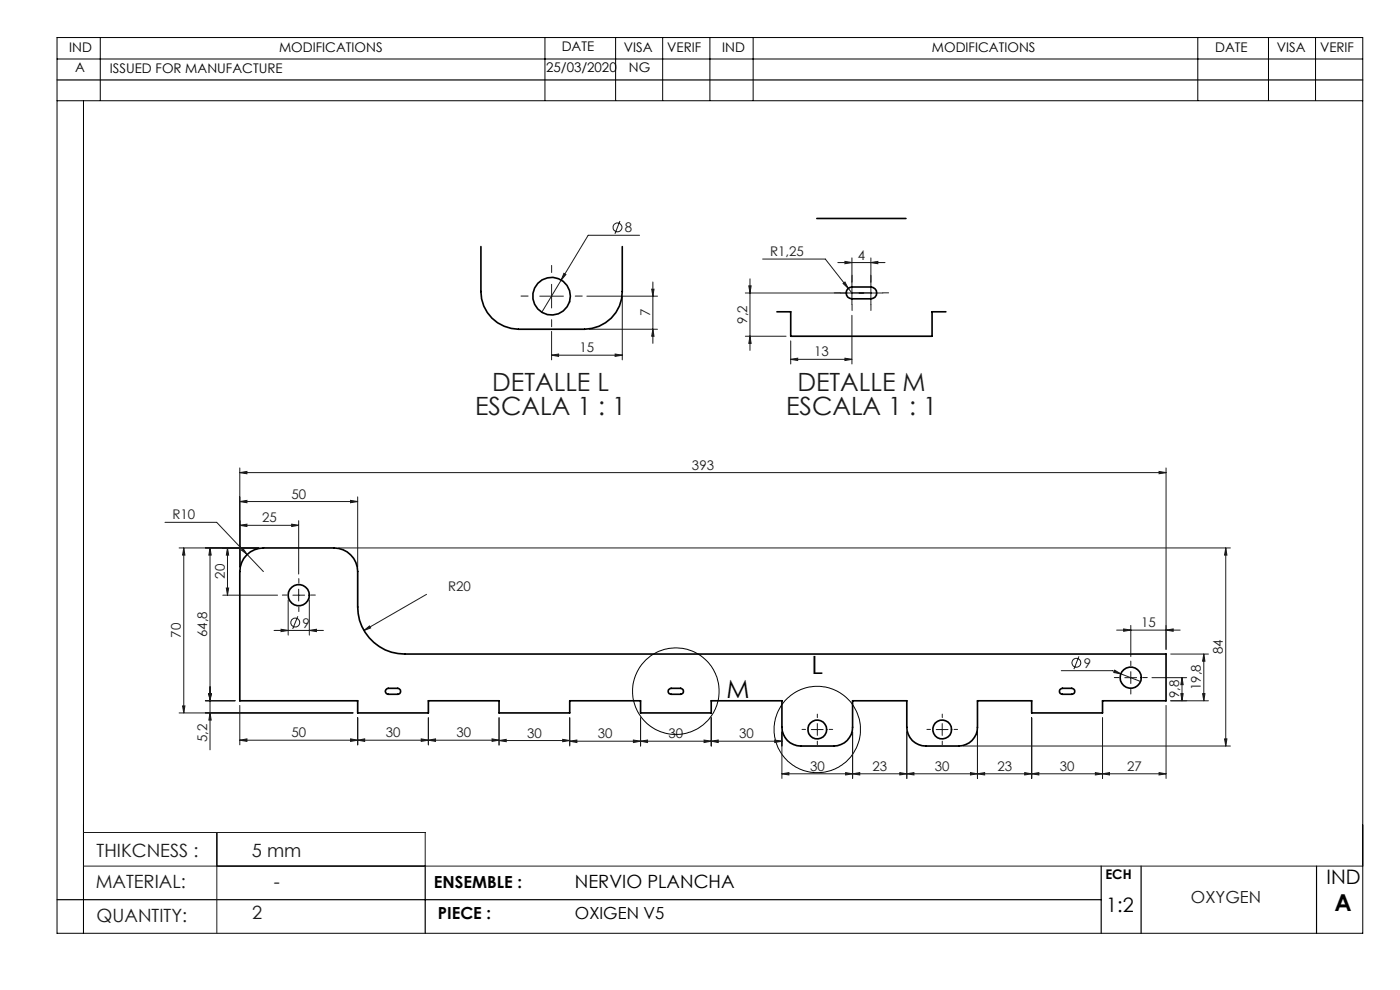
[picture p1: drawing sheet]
<svg xmlns="http://www.w3.org/2000/svg" width="297mm" height="210mm" viewBox="0 0 297 210" stroke-linecap="round" stroke-linejoin="round" font-family="sans-serif">
<g fill="none" stroke="#191924" stroke-width=".21">
<path d="M119.6 58l.5 .2-1 1.2zM131.5 46.9l-1 2.7M135.7 49.9h-10.9l-9.9 16.3M138.5 59.8v13M159.1 59.2v15.1M161.8 55h13.3l5.6 7.2M177.7 55.7h10M179.2 55.4l1.5 .3-1.5 .2zM180.7 54.7v9.9M184.7 55.7l1.5-.3v.5zM184.7 54.7v9.9M114.5 62.8h5"/>
<path d="M117 75.3l1.5-.2v.5zM117 70.3v6M117 75.3h15M117 60.3v5M124.5 62.8h15M125 69.8h14.5M130.5 75.1l1.5 .2-1.5 .3zM132 62.8v13.5M138.3 61.3h.4l-.2 1.5zM138.5 69.8l.2 1.5h-.4zM158.1 71.3h8.7M158.9 60.6h.4l-.2 1.6z"/>
<path d="M159.1 71.3l.2 1.5h-.4zM167.7 76.2l1.5-.2v.5zM167.7 72.3v4.9M167.7 76.2h13M178.9 60.1l.3-.3 .8 1.4zM179.2 76l1.5 .2-1.5 .3zM180.7 66.9v10.3M187.3 62.2h-29.2M50.9 99.3v21M247.4 99.3v38.5M35 110.8h11l9.9 10.4M38 116.2h16.9"/>
<path d="M39 116.2l.2 1.5h-.5zM39 116.2v35M44.6 116.2l.2 1.5h-.5zM44.6 116.2v42.9M48.3 116.2l.2 1.5h-.5zM48.3 116.2v10.1M50.9 111.4l1.5-.2v.5zM50.9 106.4l1.5-.3v.5zM50.9 100.3l1.5-.3v.5zM50.9 111.4h12.5M50.9 106.4h25M50.9 100.3h196.5"/>
<path d="M51.2 116.7l.4-.3 .8 1.2zM61.9 111.2l1.5 .2-1.5 .3zM63.4 110.4v11.4M71.9 116.2h189.1M74.4 106.1l1.5 .3-1.5 .2zM75.9 105.4v14.9M245.9 100l1.5 .3-1.5 .2zM260 116.2l.3 1.5h-.5zM260 116.2v42M47.3 126.3h11.6M48 124.7h.5l-.2 1.6zM58.1 133.7h10.5"/>
<path d="M59.6 133.5l1.5 .2-1.5 .3zM61.1 127.2v7.5M62.1 126.3h2.5M63.2 130.7l-1.1 2.7M63.4 125v2.5M65.6 133.7l1.5-.2v.5zM65.6 127.2v7.5M77.2 133.7l1.2-.9 .2 .4zM90.5 126.1l-13.3 7.6M228.9 139.2l-1.1 2.7M236.9 133.7h13.5M238.4 133.4l1.5 .3-1.5 .2z"/>
<path d="M239.9 132.7v6.6M247.4 133.7l1.5-.3v.5zM248.4 138.7h8M255.4 138.7l.2 1.6h-.5zM255.4 138.7v10M38 151.2h36.9M38.7 149.7h.5l-.2 1.5zM43.6 148.7h6.3M44.3 147.1h.5l-.2 1.6zM44.6 151.2l.2 1.5h-.5zM50.9 157l1.5-.3v.6zM50.9 157h55"/>
<path d="M50.9 149.6v8.4M74.4 156.7l1.5 .3-1.5 .3zM75.9 157l1.5-.3v.6zM75.9 152.3v5.7M89.4 156.7l1.5 .3-1.5 .3zM90.9 157l1.5-.3v.6zM90.9 152.3v5.7M104.4 156.7l1.5 .3-1.5 .3zM105.9 157.1l1.5-.3v.5zM105.9 152.3v5.8M105.9 157.1h15M119.4 156.8l1.5 .3-1.5 .2z"/>
<path d="M120.9 157.2l1.5-.2v.5zM120.9 152.3v5.9M134.4 157l1.5 .2-1.5 .3zM135.9 157.2l1.5-.2v.5zM135.9 152.3v5.9M149.4 157l1.5 .2-1.5 .3zM150.9 157.2l1.5-.2v.5zM150.9 152.3v5.9M164.4 157l1.5 .2-1.5 .3zM165.9 157.2h-45M165.9 155.2v9.9M172.1 154.8h2.5"/>
<path d="M173.4 153.5v2.5M180.9 155.2v9.9M192.4 155.2v9.9M198.6 154.8h2.5M199.9 153.5v2.5M204.4 158.2h56.6M207.4 155.2v9.9M218.9 152.3v12.8M225.1 142.3h10.9l1.8 .6M233.9 152.3v12.8M236.5 142.2l1.3 .7-1.5-.2zM237.8 142.9l4.2 1.7"/>
<path d="M238.6 143.7h2.5M239.9 142.5v2.5M244.4 143.7h7.3M247.4 149.6v15.5M248.4 148.7h8M250.5 147.1h.5l-.2 1.6zM250.8 143.7l.2 1.5h-.5zM250.8 143.7v5M255.1 147.1h.5l-.2 1.6zM259.8 156.7h.5l-.3 1.5zM17.7 176.6h72.5v7.1M46 176.6v21.4"/>
<path d="M165.9 164.1l1.5-.2v.5zM165.9 164.1h81.5M179.4 163.9l1.5 .2-1.5 .3zM180.9 164.1l1.5-.2v.5zM190.9 163.9l1.5 .2-1.5 .3zM192.4 164.1l1.5-.2v.5zM205.9 163.9l1.5 .2-1.5 .3zM207.4 164.1l1.5-.2v.5zM217.4 163.9l1.5 .2-1.5 .3zM218.9 164.1l1.5-.2v.5zM232.4 163.9l1.5 .2-1.5 .3zM233.9 164.1l1.5-.2v.5z"/>
<path d="M245.9 163.9l1.5 .2-1.5 .3zM17.7 183.7h271.4"/>
<circle cx="131" cy="48.2" r=".94"/>
<circle cx="62.6" cy="132.1" r=".94"/>
<circle cx="228.4" cy="140.6" r=".94"/>
</g>
<g fill="none" stroke="#000" stroke-width=".21">
<path d="M12.1 12.5h277M12.1 8h277v190h-277zM21.3 8v13.3M115.6 8v13.3M130.6 8v13.3M140.6 8v13.3M150.6 8v13.3M159.8 8v13.3M254.1 8v13.3M269.1 8v13.3M279.1 8v13.3M12.1 21.4h277"/>
<path d="M17.7 21.4v176.6"/>
<circle cx="143.4" cy="146.6" r="9.2"/>
<circle cx="173.4" cy="154.7" r="9.2"/>
</g>
<g fill="none" stroke="#191924" stroke-width=".21" stroke-dasharray="15.2 1.3 1.3 1.3">
<path d="M117 57.8v-1.5M180.8 59.6v-1.2M184.8 59.6v-1.2M112 62.8h-1.5M117 67.8v1.5M122 62.8h1.5M178.3 62.1h-1.3M180.8 64.6v1.3M182.3 62.1h-1.3M183.3 62.1h1.2M184.8 64.6v1.3M187.3 62.1h1.2"/>
<path d="M60.9 126.2h-1M63.4 123.7v-1M63.4 128.7v1M65.9 126.2h1M170.9 154.7h-.8M173.4 152.2v-.7M173.4 157.2v.8M175.9 154.7h.7M197.4 154.7h-.8M199.9 152.2v-.7M199.9 157.2v.8M202.4 154.7h.7"/>
<path d="M237.4 143.7h-1M239.9 141.2v-1M239.9 146.2v1M242.4 143.7h1"/>
</g>
<path d="M12.1 17h277M12.1 190.8h221.5M90.2 183.7v14.3M233.6 183.7v14.3M242.1 183.7v14.3M279.3 183.7v14.3" fill="none" stroke="#000" stroke-width=".25"/>
<g fill="#191924">
<path d="M104.4 156.7l1.5 .3-1.5 .3zM90.9 157l1.5-.3v.6zM134.4 157l1.5 .2-1.5 .3zM120.9 157.2l1.5-.2v.5zM245.9 163.9l1.5 .2-1.5 .3zM233.9 164.1l1.5-.2v.5zM247.4 133.7l1.5-.3v.5zM238.4 133.4l1.5 .3-1.5 .2zM130.5 75.1l1.5 .2-1.5 .3zM117 75.3l1.5-.2v.5zM184.7 55.7l1.5-.3v.5zM179.2 55.4l1.5 .3-1.5 .2zM179.2 76l1.5 .2-1.5 .3zM167.7 76.2l1.5-.2v.5z"/>
<path d="M59.6 133.5l1.5 .2-1.5 .3zM65.6 133.7l1.5-.2v.5zM50.9 111.4l1.5-.2v.5zM61.9 111.2l1.5 .2-1.5 .3zM50.9 106.4l1.5-.3v.5zM74.4 106.1l1.5 .3-1.5 .2zM50.9 100.3l1.5-.3v.5zM245.9 100l1.5 .3-1.5 .2zM77.2 133.7l1.4-.5-.2-.4zM50.9 157l1.5-.3v.6zM74.4 156.7l1.5 .3-1.5 .3zM75.9 157l1.5-.3v.6zM89.4 156.7l1.5 .3-1.5 .3zM105.9 157.1l1.5-.3v.5zM119.4 156.8l1.5 .3-1.5 .2zM135.9 157.2l1.5-.2v.5zM149.4 157l1.5 .2-1.5 .3zM150.9 157.2l1.5-.2v.5zM164.4 157l1.5 .2-1.5 .3zM165.9 164.1l1.5-.2v.5zM179.4 163.9l1.5 .2-1.5 .3zM192.4 164.1l1.5-.2v.5zM205.9 163.9l1.5 .2-1.5 .3zM207.4 164.1l1.5-.2v.5zM217.4 163.9l1.5 .2-1.5 .3zM218.9 164.1l1.5-.2v.5zM232.4 163.9l1.5 .2-1.5 .3zM51.2 116.7l1.2 .9-.8-1.2zM236.5 142.2l-.2 .5 1.5 .2zM119.6 58l-.5 1.4 1-1.2zM178.9 60.1l1.1 1.1-.8-1.4z"/>
<path d="M180.9 164.1l1.5-.2v.5zM190.9 163.9l1.5 .2-1.5 .3z"/>
<path d="M138.3 61.3h.4l-.2 1.5zM138.5 69.8l.2 1.5h-.4z"/>
<path d="M259.8 156.7h.5l-.3 1.5zM260 116.2l.3 1.5h-.5zM255.1 147.1h.5l-.2 1.6zM255.4 138.7l.2 1.6h-.5z"/>
<path d="M44.6 116.2l.2 1.5h-.5zM44.3 147.1h.5l-.2 1.6zM44.3 147.1h.5l-.2 1.6zM44.6 151.2l.2 1.5h-.5zM39 116.2l.2 1.5h-.5zM38.7 149.7h.5l-.2 1.5zM48.3 116.2l.2 1.5h-.5zM48 124.7h.5l-.2 1.6zM250.8 143.7l.2 1.5h-.5zM250.5 147.1h.5l-.2 1.6zM158.9 60.6h.4l-.2 1.6zM159.1 71.3l.2 1.5h-.4z"/>
</g>
<g fill="none" stroke="#000" stroke-width=".35">
<path d="M102 52.3v9.5a8 8 0 0 0 8 8h14a8 8 0 0 0 8-8v-9.5M173.3 46.3h18.9M164.8 66.1h2.9v5.2h30v-5.2h3M179.8 61.3l.9-.4h4a1.25 1.25 0 0 1 1.3 1.2 1.25 1.25 0 0 1-1.3 1.3h-4a1.26 1.26 0 0 1-1.1-.8 1.26 1.26 0 0 1 .2-1.3zM52.4 117.7a5 5 0 0 1 3.5-1.5h15a5.1 5.1 0 0 1 5 5v7.6a10 10 0 0 0 10 9.9h161.5v10h-13.5v2.5h-15v-2.5h-11.5v5.6a4 4 0 0 1-4 3.9h-7a4 4 0 0 1-4-3.9v-5.6h-11.5v5.6a4 4 0 0 1-4 3.9h-7a4 4 0 0 1-4-3.9v-5.6h-15v2.5h-15v-2.5h-15v2.5h-15v-2.5h-15v2.5h-15v-2.5h-25v-27.5a5 5 0 0 1 1.5-3.5zM82 146.2l.4-.2h2a.64 .64 0 0 1 .6 .6 .64 .64 0 0 1-.6 .7h-2a.62 .62 0 0 1-.6-.4 .62 .62 0 0 1 .2-.7zM141.9 146.2l.5-.2h2a.64 .64 0 0 1 .6 .6 .64 .64 0 0 1-.6 .7h-2a.62 .62 0 0 1-.6-.4 .62 .62 0 0 1 .1-.7zM224.9 146.2l.5-.2h2a.64 .64 0 0 1 .6 .6 .64 .64 0 0 1-.6 .7h-2a.62 .62 0 0 1-.6-.4 .62 .62 0 0 1 .1-.7z"/>
<circle cx="117" cy="62.8" r="4"/>
<circle cx="63.4" cy="126.2" r="2.24"/>
<circle cx="173.4" cy="154.8" r="2"/>
<circle cx="199.9" cy="154.8" r="2"/>
<circle cx="239.9" cy="143.7" r="2.24"/>
</g>
<g font-size="5.3" fill="#191924">
<text x="104.4" y="82.9">DETALLE L</text>
<text x="169.2" y="82.8">DETALLE M</text>
<text x="100.8" y="88.1">ESCALA 1 : 1</text>
<text x="166.7" y="88">ESCALA 1 : 1</text>
</g>
<g font-size="5.3">
<text x="172.2" y="143">L</text>
<text x="154.2" y="148.1">M</text>
</g>
<text font-size="4.9" x="283.1" y="193.3">A</text>
<g font-size="4.2">
<text x="281.4" y="187.6">IND</text>
<text x="234.7" y="193.4">1:2</text>
</g>
<g font-size="3.9" fill="#191924">
<text x="20.5" y="181.8">THIKCNESS :</text>
<text x="53.5" y="181.8">5 mm</text>
<text x="20.3" y="188.3">MATERIAL:</text>
<text x="58.1" y="188.4">-</text>
<text x="20.5" y="195.5">QUANTITY:</text>
<text x="53.5" y="195">2</text>
</g>
<text font-size="3.9" x="122" y="188.4">NERVIO PLANCHA</text>
<g font-size="3.5">
<text x="92.1" y="188.4">ENSEMBLE :</text>
<text x="92.9" y="195">PIECE :</text>
<text x="122" y="195">OXIGEN V5</text>
</g>
<text font-size="3.5" fill="#191924" x="252.7" y="191.5">OXYGEN</text>
<g font-size="2.8">
<text x="14.7" y="11">IND</text>
<text x="59.2" y="11">MODIFICATIONS</text>
<text x="119.2" y="10.9">DATE</text>
<text x="132.4" y="11">VISA</text>
<text x="141.5" y="11">VERIF</text>
<text x="153.2" y="11">IND</text>
<text x="197.7" y="11">MODIFICATIONS</text>
<text x="257.8" y="11">DATE</text>
<text x="270.9" y="11">VISA</text>
<text x="280" y="11.1">VERIF</text>
<text x="16" y="15.3">A</text>
<text x="23.3" y="15.5">ISSUED FOR MANUFACTURE</text>
<text x="115.9" y="15.3">25/03/2020</text>
<text x="133.4" y="15.3">NG</text>
<text x="234.5" y="186.5">ECH</text>
</g>
<g font-size="2.8" fill="#191924">
<text x="132.6" y="49.3">8</text>
<text x="163.4" y="54.3">R1,25</text>
<text x="182" y="55.1">4</text>
<text x="137.9" y="67.1" transform="rotate(-90 137.9 67.1)">7</text>
<text x="158.5" y="68.7" transform="rotate(-90 158.5 68.7)">9,2</text>
<text x="123" y="74.7">15</text>
<text x="172.7" y="75.6">13</text>
<text x="146.8" y="99.6">393</text>
<text x="61.8" y="105.8">50</text>
<text x="36.6" y="110.2">R10</text>
<text x="55.6" y="110.8">25</text>
<text x="47.7" y="122.8" transform="rotate(-90 47.7 122.8)">20</text>
<text x="95.1" y="125.5">R20</text>
<text x="38.4" y="135.3" transform="rotate(-90 38.4 135.3)">70</text>
<text x="44" y="135.2" transform="rotate(-90 44 135.2)">64,8</text>
<text x="64.2" y="133.1">9</text>
<text x="242.1" y="133">15</text>
<text x="229.9" y="141.6">9</text>
<text x="259.4" y="138.8" transform="rotate(-90 259.4 138.8)">84</text>
<text x="250.2" y="148.1" transform="rotate(-90 250.2 148.1)">9,8</text>
<text x="254.8" y="146.4" transform="rotate(-90 254.8 146.4)">19,8</text>
<text x="44" y="157.5" transform="rotate(-90 44 157.5)">5,2</text>
<text x="61.8" y="156.4">50</text>
<text x="81.8" y="156.4">30</text>
<text x="96.8" y="156.4">30</text>
<text x="111.8" y="156.5">30</text>
<text x="126.8" y="156.6">30</text>
<text x="141.8" y="156.6">30</text>
<text x="156.8" y="156.6">30</text>
<text x="171.8" y="163.5">30</text>
<text x="185.1" y="163.5">23</text>
<text x="198.3" y="163.5">30</text>
<text x="211.6" y="163.5">23</text>
<text x="224.8" y="163.5">30</text>
<text x="239.1" y="163.5">27</text>
</g>
</svg>
